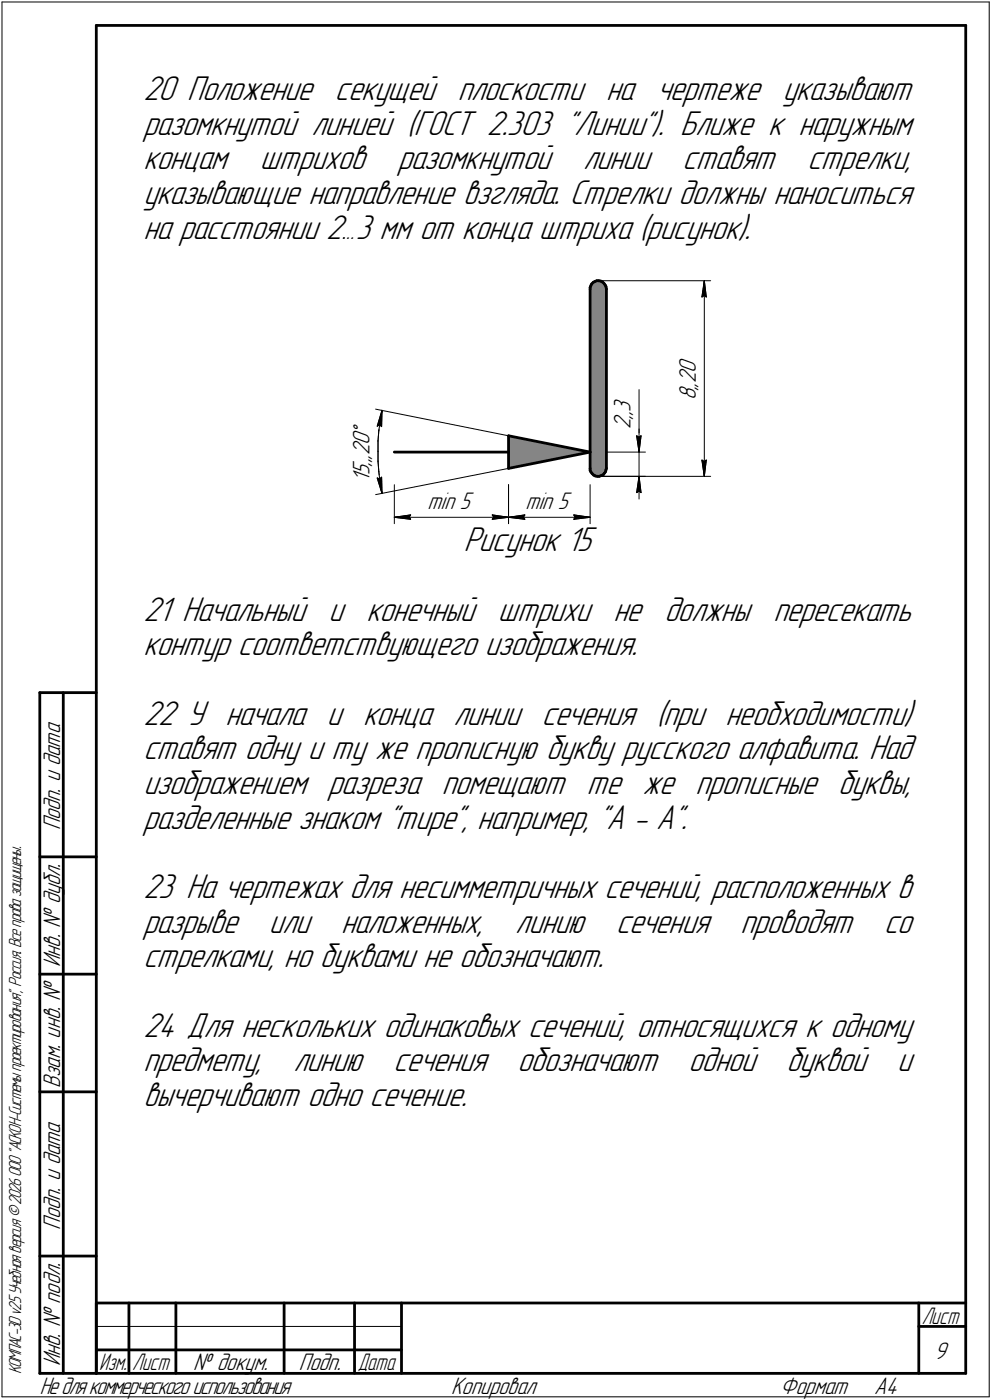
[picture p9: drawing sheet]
<svg xmlns="http://www.w3.org/2000/svg" width="211mm" height="298mm" viewBox="0 0 211 298" stroke-linecap="round" stroke-linejoin="round" font-family="sans-serif">
<g fill="#fff" stroke="#fff" stroke-width=".21">
<path d="M0 0h211.1v298.1h-211.1z"/>
<path d="M144 75.9h5.2v9.4h-5.2z"/>
<path d="M149 97.6h1.7l-.3 2.6-.5 1.2-.5-1.2z"/>
<path d="M149.9 59.8l.5 1.2 .3 2.6h-1.7l.4-2.6z"/>
<path d="M130.1 84.4h5.2v7h-5.2z"/>
<path d="M136 101.4l.5 1.3 .3 2.5h-1.7l.4-2.5z"/>
<path d="M135.1 92.4h1.7l-.3 2.6-.5 1.3-.5-1.3z"/>
<path d="M111.8 104.3h10.1v5.1h-10.1z"/>
<path d="M108.2 110.2l1.2-.6 2.6-.3v1.7l-2.6-.3z"/>
<path d="M121.8 109.3l2.5 .3 1.3 .6-1.3 .5-2.5 .3z"/>
<path d="M91 104.3h10.1v5.1h-10.1z"/>
<path d="M83.9 110.2l1.2-.6 2.6-.3v1.7l-2.6-.3z"/>
<path d="M104.4 109.3l2.5 .3 1.3 .6-1.3 .5-2.5 .3z"/>
<path d="M74.6 89.9h5.1v12.6h-5.1z"/>
<path d="M81.3 87.4l.3 1.2-.1 2.7-1.7-.3 .8-2.5z"/>
<path d="M79.8 101.4l1.7-.2 .1 2.6-.3 1.3-.7-1.1z"/>
</g>
<g fill="none" stroke="#000" stroke-width=".21">
<path d="M.4 .4h210.1zM.4 .4v297zM210.5 .4v297zM127.3 59.8h23.9zM149.9 59.8l.4 3.4zM149.9 59.8l-.5 3.4zM149.9 59.8v41.6zM149.4 63.2l.5-.3zM149.9 62.9l.4 .3zM79.9 87.1l28.3 5.7zM80.3 90.8l.5-.4zM80.4 93.9v2.2z"/>
<path d="M80.4 96.1v2.1zM80.4 98.2l.2 2.2zM80.6 91.7l-.2 2.2zM80.8 90.4l.4 .4zM80.9 89.5l-.3 2.2zM81.3 87.4l-.4 2.1zM81.3 87.4l-.1 3.4zM81.3 87.4l-1 3.4zM129 96.3h8.3zM135.5 92.8l.5 .3zM135.5 92.8l.5 3.5zM136 92.7v3.6z"/>
<path d="M136 83v9.7zM136 93.1l.4-.3zM136 91.4v4.9zM136 96.3v5.1zM136.4 92.8l-.4 3.5zM149.4 98l.5 3.4zM149.4 98l.5 .3zM149.9 98.3l.4-.3zM150.3 98l-.4 3.4zM79.9 105.3l28.3-5.6zM80.3 101.8l1 3.3zM80.3 101.8l.5 .2z"/>
<path d="M80.6 100.4l.3 2.2zM80.8 102l.4-.4zM80.9 102.6l.3 2.1zM81.2 104.7l.1 .4zM81.2 101.6l.1 3.5zM83.9 103.2v8.3zM83.9 110.2l3.5-.6zM83.9 110.2l3.5 .4zM83.9 110.2h24.3zM87 110.2l.4 .4zM87.4 109.6l-.4 .6zM104.7 110.6l3.5-.4z"/>
<path d="M104.7 109.6l.4 .6zM104.7 109.6l3.5 .6zM105.1 110.2l-.4 .4zM108.2 103.2v8.3zM108.2 110.2l3.5-.6zM108.2 110.2l3.5 .4zM108.2 110.2h17.4zM111.3 110.2l.4 .4zM111.7 109.6l-.4 .6zM122.1 110.6l3.5-.4zM122.1 109.6l.3 .6zM122.1 109.6l3.5 .6z"/>
<path d="M122.4 110.2l-.3 .4zM125.6 103.2v8.3zM127.3 101.4h23.9zM127.3 101.4h10zM135.5 104.9l.5-.3zM136 101.4l-.5 3.5zM136 104.6l.4 .3zM136 101.4l.4 3.5zM136 101.4v4.9zM.4 297.4h210.1zM20.5 282.4h64.9z"/>
</g>
<g fill="none" stroke="#000" stroke-width=".59">
<path d="M20.5 5.4h185zM20.5 5.4v287zM205.5 5.4v287zM126.6 59.9l.4-.1zM127 59.8h.4zM127.4 59.8l.4 .1zM127.8 59.9l.4 .1zM125.6 61.6v38.1zM125.6 61.2v.4zM125.7 60.8l-.1 .4zM125.9 60.5l-.2 .3zM126.2 60.1l.4-.2z"/>
<path d="M126.2 60.1l-.3 .4zM128.2 60l.3 .4zM128.5 60.4l.3 .3zM128.8 60.7l.1 .3zM128.9 61l.1 .6zM129 61.6v38.1zM83.9 96.3h24.3zM108.2 92.8l17.4 3.5zM108.2 99.7l17.4-3.4zM108.2 92.8v6.9zM125.6 99.7v.5zM128.9 100v.4z"/>
<path d="M129 99.7l-.1 .3zM125.6 100.2l.1 .3zM125.7 100.5l.3 .3zM126 100.8l.3 .4zM126.3 101.2l.4 .1zM126.7 101.3l.4 .1zM127.1 101.4h.4zM127.5 101.4l.4-.1zM127.9 101.3l.5-.2zM128.6 100.8l-.2 .3zM128.9 100.4l-.3 .4zM8.5 147.5v144.9z"/>
<path d="M8.5 147.5h12zM13.5 147.5v144.9zM8.5 182.5h12zM8.5 207.4h12zM8.5 232.5h12zM8.5 267.5h12zM20.5 277.5h185zM20.5 277.5v14.9zM27.4 277.5v14.9zM37.4 277.5v14.9zM60.5 277.5v14.9zM75.4 277.5v14.9z"/>
<path d="M85.4 277.5v14.9zM195.5 277.5v14.9zM8.5 292.4h12zM20.5 292.4h185zM20.5 287.4h6.9zM27.4 287.4h10zM37.4 287.4h23.1zM60.5 287.4h14.9zM75.4 287.4h10zM195.5 282.4h10z"/>
</g>
<g fill="#858585" stroke="#858585" stroke-width=".21">
<path d="M125.8 60.5a1.77 1.77 0 0 1 2-.6 1.77 1.77 0 0 1 1.2 1.7v38.1a1.74 1.74 0 0 1-1.7 1.7 1.74 1.74 0 0 1-1.7-1.7v-38.6z"/>
<path d="M108.2 92.8l17.4 3.5-17.4 3.4z"/>
</g>
<g fill="#000" stroke="#000" stroke-width=".21">
<path d="M149.9 59.8l.4 3.4-.4-.3zM149.9 59.8v3.1l-.5 .3zM81.3 87.4l-.1 3.4-.4-.4zM81.3 87.4l-.5 3-.5 .4zM136 93.1l.4-.3-.4 3.5zM135.5 92.8l.5 .3v3.2zM80.3 101.8l.5 .2 .5 3.1zM80.8 102l.4-.4 .1 3.5zM83.9 110.2l3.5-.6-.4 .6zM83.9 110.2h3.1l.4 .4zM108.2 110.2l3.5-.6-.4 .6zM108.2 110.2h3.1l.4 .4z"/>
<path d="M105.1 110.2h3.1l-3.5 .4zM104.7 109.6l3.5 .6h-3.1zM122.4 110.2h3.2l-3.5 .4zM122.1 109.6l3.5 .6h-3.2zM136 101.4v3.2l-.5 .3zM136 101.4l.4 3.5-.4-.3zM149.4 98l.5 .3v3.1zM149.9 98.3l.4-.3-.4 3.4z"/>
</g>
<g font-size="7.8">
<text x="30.5" y="21.3">20 Положение секущей плоскости на чертеже указывают</text>
<text x="30.5" y="28.7">разомкнутой линией (ГОСТ 2.303 &quot;Линии&quot;). Ближе к наружным</text>
<text x="30.5" y="36.1">концам</text>
<text x="55.3" y="36.1">штрихов</text>
<text x="84.6" y="36.1">разомкнутой</text>
<text x="124.1" y="36.1">линии</text>
<text x="145.2" y="36.1">ставят</text>
<text x="171.9" y="36.1">стрелки,</text>
<text x="30.5" y="43.4">указывающие направление взгляда. Стрелки должны наноситься</text>
<text x="30.5" y="50.8">на расстоянии 2…3 мм от конца штриха (рисунок).</text>
<text x="98.7" y="117.4">Рисунок 15</text>
<text x="30.5" y="132.1">21 Начальный и конечный штрихи не должны пересекать</text>
<text x="30.5" y="139.5">контур соответствующего изображения.</text>
<text x="30.5" y="154.3">22 У начала и конца линии сечения (при необходимости)</text>
<text x="30.5" y="161.7">ставят одну и ту же прописную букву русского алфавита. Над</text>
<text x="30.5" y="169.1">изображением разреза помещают те же прописные буквы,</text>
<text x="30.5" y="176.4">разделенные знаком &quot;тире&quot;, например, &quot;А - А&quot;.</text>
<text x="30.5" y="191.2">23 На чертежах для несимметричных сечений, расположенных в</text>
<text x="30.5" y="198.6">разрыве</text>
<text x="57.2" y="198.6">или</text>
<text x="72.6" y="198.6">наложенных,</text>
<text x="109.6" y="198.6">линию</text>
<text x="131.1" y="198.6">сечения</text>
<text x="157.6" y="198.6">проводят</text>
<text x="188.1" y="198.6">со</text>
<text x="30.5" y="206">стрелками, но буквами не обозначают.</text>
<text x="30.5" y="220.7">24 Для нескольких одинаковых сечений, относящихся к одному</text>
<text x="30.5" y="228.1">предмету,</text>
<text x="62.4" y="228.1">линию</text>
<text x="83.7" y="228.1">сечения</text>
<text x="110.1" y="228.1">обозначают</text>
<text x="146.5" y="228.1">одной</text>
<text x="167.3" y="228.1">буквой</text>
<text x="190.9" y="228.1">и</text>
<text x="30.5" y="235.5">вычерчивают одно сечение.</text>
</g>
<g font-size="5.4">
<text x="148" y="85.3" transform="rotate(-90 148 85.3)">8,,20</text>
<text x="134.2" y="91.4" transform="rotate(-90 134.2 91.4)">2,,3</text>
<text x="78.6" y="101.1" transform="rotate(-90 78.6 101.1)">5,,,20°</text>
<text x="78.6" y="102.6" transform="rotate(-90 78.6 102.6)">1</text>
<text x="91" y="108.3">min 5</text>
<text x="111.8" y="108.3">min 5</text>
<text x="12.8" y="176.8" transform="rotate(-90 12.8 176.8)">Подп. и дата</text>
<text x="12.8" y="205.9" transform="rotate(-90 12.8 205.9)">Инв. № дубл.</text>
<text x="12.8" y="231.7" transform="rotate(-90 12.8 231.7)">Взам. инв. №</text>
<text x="12.8" y="261.8" transform="rotate(-90 12.8 261.8)">Подп. и дата</text>
<text x="12.8" y="290.9" transform="rotate(-90 12.8 290.9)">Инв. № подл.</text>
<text x="41.1" y="291.8">№ докум.</text>
<text x="63.6" y="291.8">Подп.</text>
<text x="198.8" y="289.3">9</text>
<text x="8.5" y="296.7">Недлякоммерческогоиспользования</text>
<text x="96" y="296.8">Копировал</text>
<text x="166" y="296.8">Формат</text>
<text x="186" y="296.8">A4</text>
</g>
<g font-size="5.3">
<text x="196.1" y="281.8">Лист</text>
<text x="21.1" y="291.8">Изм.</text>
<text x="28.1" y="291.8">Лист</text>
<text x="76.1" y="291.8">Дата</text>
</g>
<text font-size="3.9" x="4.5" y="292.5" transform="rotate(-90 4.5 292.5)">КОМПАС-3Dv25Учебнаяверсия©2026ООО&quot;АСКОН-Системыпроектирования&quot;, Россия. Всеправазащищены.</text>
</svg>
